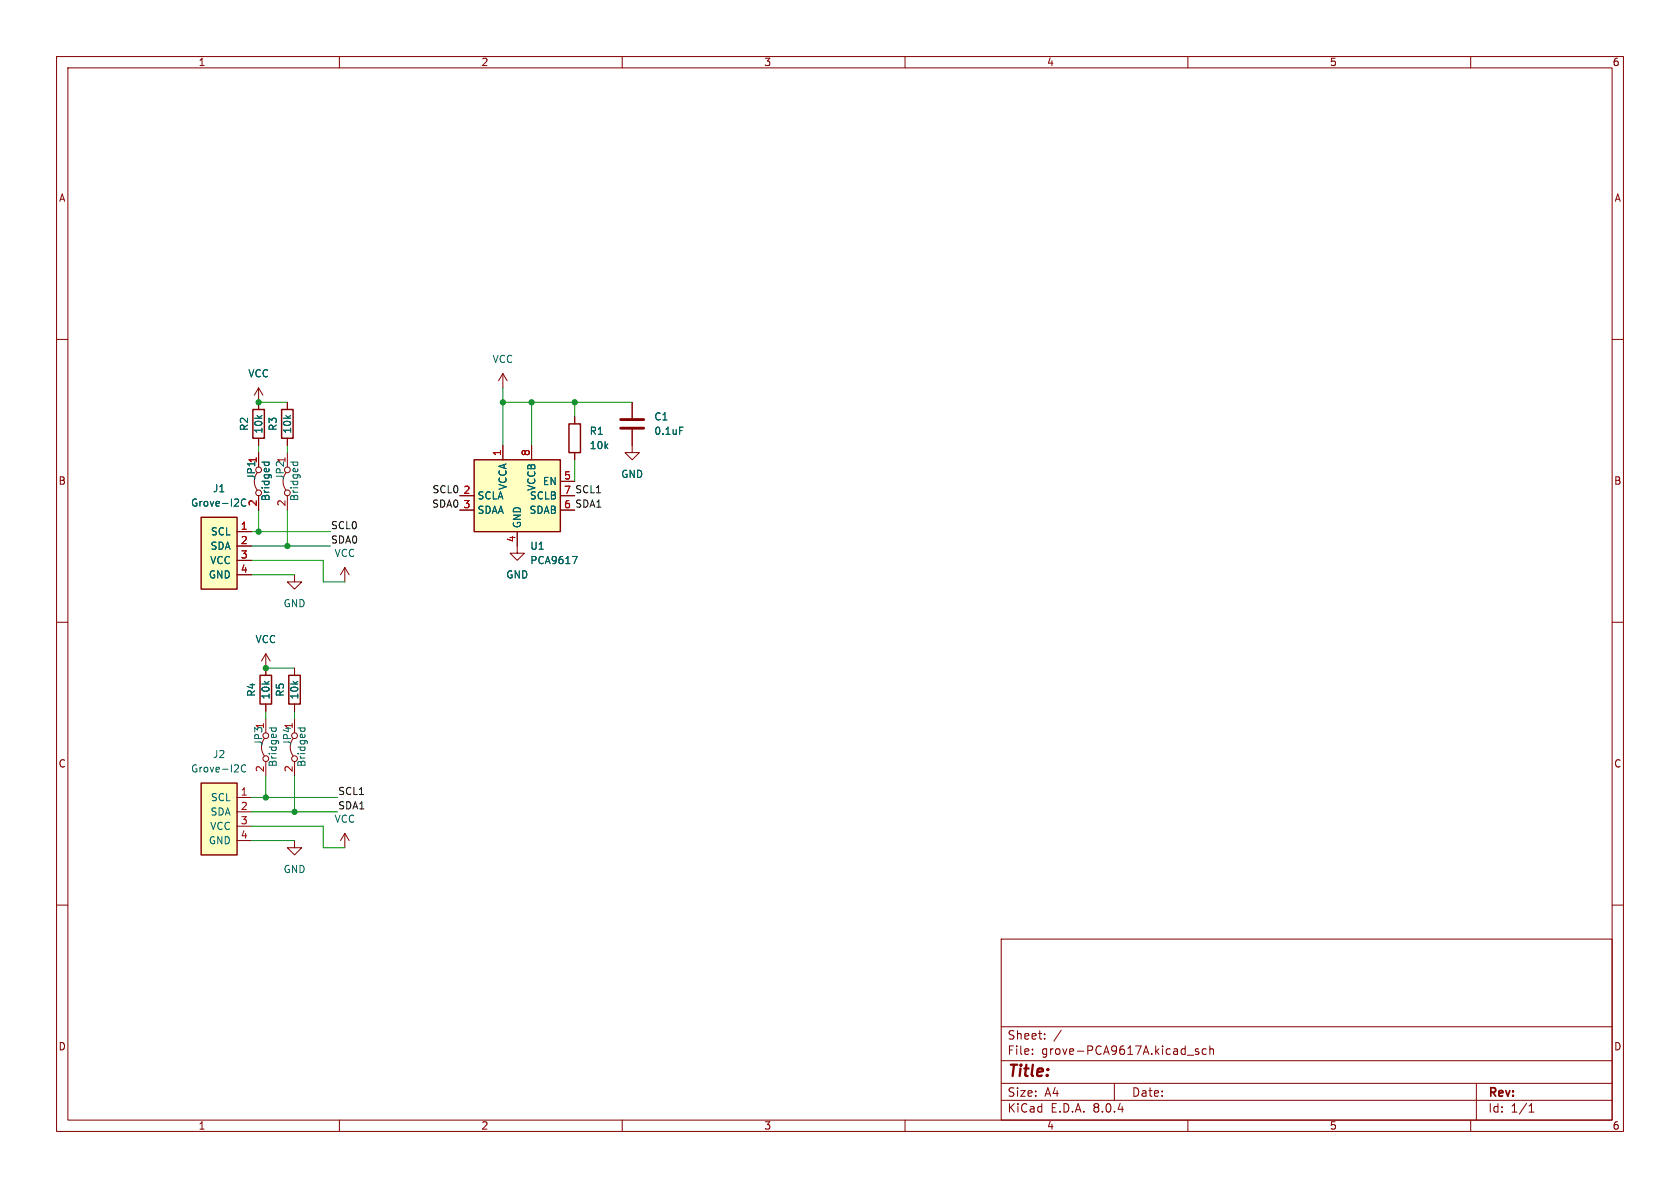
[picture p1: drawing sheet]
<svg xmlns="http://www.w3.org/2000/svg" width="297mm" height="210mm" viewBox="0 0 297 210" stroke-linecap="round" stroke-linejoin="round" font-family="sans-serif">
<g fill="none" stroke="#840000" stroke-width=".18">
<path d="M10 10h277v190h-277zM12 12h273v186h-273zM60 10v2M110 10v2M160 10v2M210 10v2M260 10v2M10 60h2M285 60h2M10 110h2M52.1 118.1v1.3M285 110h2"/>
<path d="M52.1 124.5v1.2M10 160h2M285 160h2M177 166h108v32h-108zM60 198v2M110 198v2M160 198v2M177 194.5h108M177 191.5h108M177 187.5h108M177 181.5h108M182.5 186.3v.1"/>
<path d="M182.5 185.5v.1M184.7 183.6v.1M184.7 182.8v.1M187.6 182.1l-1.3 2M197 191.5v3M209.9 186.5h1.1M210 198v2M211.9 185.5l-.4-.1-.2 .2 .1 .2 .5 .2v.3h-.6M213.2 185.5l-.4-.1-.3 .3v.4l.2 .2h.5M213.9 185.5l.2-.1 .4 .1v.9M213.9 184.9v1.5M260 198v2"/>
<path d="M261 191.5v6.5M270.3 196.6h.9M270.3 195.5l.4-.4v1.5"/>
</g>
<path d="M51.1 119.4h2v5.1h-2z" fill="none" stroke="#840000" stroke-width=".25"/>
<path d="M83.8 81.3h15.3v12.7h-15.3z" fill="#ffffc2"/>
<path d="M44.7 72.4h2v5.1h-2zM49.8 72.4h2v5.1h-2zM100.6 74.9h2v5.1h-2zM83.8 81.3h15.3v12.7h-15.3zM46 119.4h2v5.1h-2z" fill="none" stroke="#840000" stroke-width=".25"/>
<g fill="none" stroke="#840000" stroke-width=".18">
<path d="M45.7 68.6v3.8M45.7 77.5v1.2M45.7 68.6l-.7 1.3M45.7 68.6l.8 1.3M50.8 71.1v1.3M50.8 77.5v1.2M88.9 66v2.6M88.9 78.7v2.6M88.9 66l-.8 1.3M88.9 66l.8 1.3M94 78.7v2.6M101.6 73.7v1.2"/>
<path d="M111.8 75.9v4.1h1.2l-1.2 1.3-1.3-1.3h1.3M111.8 71.1v2.8M45.5 83.6a2.54 2.54 0 0 0 0 3M45.7 80v2.6M45.7 87.6v2.6M50.5 83.6a2.54 2.54 0 0 0 0 3M50.8 80v2.6M50.8 87.6v2.6M81.3 87.6h2.5M81.3 90.2h2.5M91.4 94v3.8h1.3l-1.3 1.3-1.2-1.3h1.2M99.1 87.6h2.5"/>
<path d="M99.1 90.2h2.5M99.1 85.1h2.5M101.6 80v1.3M47 115.6v3.8M47 115.6l-.8 1.2M47 115.6l.8 1.2M47 124.5v1.2M61 147.3l-.8 1.3M61 147.3v2.6M61 147.3l.7 1.3"/>
<circle cx="45.7" cy="83.1" r=".51"/>
<circle cx="45.7" cy="87.1" r=".51"/>
<circle cx="50.8" cy="83.1" r=".51"/>
<circle cx="50.8" cy="87.1" r=".51"/>
</g>
<path d="M120.2 75.5h.6M46.3 81.7h1.3M46.8 81.7v.5M47.5 81.7v.5M51.4 81.7h1.2M51.9 81.7v.5M52.6 81.7v.5M101.2 98.4h.8l-.5 1.2" fill="none" stroke="#006464" stroke-width=".18"/>
<path d="M109.7 75.7h4.1M109.7 74.2h4.1" fill="none" stroke="#840000" stroke-width=".51"/>
<path d="M35.6 91.4h6.3v12.7h-6.3z" fill="#ffffc2"/>
<path d="M35.6 91.4h6.3v12.7h-6.3z" fill="none" stroke="#840000" stroke-width=".25"/>
<path d="M41.9 94h2.5M41.9 96.5h2.5M41.9 99.1h2.5M41.9 101.6h2.5" fill="none" stroke="#840000" stroke-width=".18"/>
<path d="M43.5 88.3a.6 .6 0 0 0-.9 .5 .6 .6 0 0 0 .6 .7l.3-.1" fill="none" stroke="#006464" stroke-width=".18"/>
<path d="M35.6 138.4h6.3v12.7h-6.3z" fill="#ffffc2"/>
<path d="M35.6 138.4h6.3v12.7h-6.3z" fill="none" stroke="#840000" stroke-width=".25"/>
<g fill="none" stroke="#840000" stroke-width=".18">
<path d="M45.7 71.1v1.3M45.7 77.5v1.2M50.8 71.1v1.3M50.8 77.5v1.2M88.9 78.7v2.6M94 78.7v2.6M101.6 73.7v1.2M111.8 71.1v2.8M111.8 75.9v2.8M41.9 94h2.5M41.9 96.5h2.5M41.9 99.1h2.5"/>
<path d="M45.7 80v2.6M45.7 87.6v2.6M81.3 87.6h2.5M81.3 90.2h2.5M91.4 94v2.5M99.1 87.6h2.5M99.1 90.2h2.5M99.1 85.1h2.5M101.6 80v1.3M41.9 101.6h2.5M47 118.1v1.3M52.1 101.6v1.3h1.2l-1.2 1.2-1.3-1.2h1.3"/>
<path d="M52.1 118.1v1.3M61 100.3l-.8 1.3M61 100.3v2.6M61 100.3l.7 1.3M46.7 130.6a2.54 2.54 0 0 0 0 3M47 124.5v1.2M47 127v2.5M47 134.6v2.6M51.8 130.6a2.54 2.54 0 0 0 0 3M52.1 124.5v1.2M52.1 127v2.5M52.1 134.6v2.6"/>
<path d="M41.9 141h2.5M41.9 143.5h2.5M41.9 146.1h2.5M41.9 148.6h2.5M52.1 148.6v1.3h1.2l-1.2 1.2-1.3-1.2h1.3"/>
<circle cx="47" cy="134.1" r=".51"/>
<circle cx="47" cy="130" r=".51"/>
<circle cx="52.1" cy="130" r=".51"/>
<circle cx="52.1" cy="134.1" r=".51"/>
</g>
<g fill="none" stroke="#006464" stroke-width=".18">
<path d="M120.2 75.5h.6M43.5 88.3a.6 .6 0 0 0-.9 .5 .6 .6 0 0 0 .6 .7l.3-.1M46.3 81.7h1.3M46.8 81.7v.5M47.5 81.7v.5M101.2 98.4h.8l-.5 1.2M43.5 135.3a.6 .6 0 0 0-.9 .4 .6 .6 0 0 0 .6 .8l.3-.2M47.6 128.7h1.2M48.1 128.7v.5M48.8 128.7v.5M52.6 128.7h1.3M53.1 128.7v.5"/>
<path d="M53.9 128.7v.5"/>
</g>
<g fill="none" stroke="#009600" stroke-width=".18">
<path d="M45.7 71.1h5.1M45.7 78.7v1.3M50.8 78.7v1.3M88.9 71.1h22.9M88.9 68.6v10.1M94 71.1v7.6M101.6 71.1v2.6M44.4 99.1h12.7v3.8h3.9M44.4 96.5h14M44.4 94h14M45.7 90.2v3.8M50.8 90.2v6.3"/>
<path d="M101.6 81.3v3.8M44.4 101.6h7.7M47 118.1h5.1M47 125.7v1.3M47 137.2v3.8M52.1 125.7v1.3M52.1 137.2v6.3M44.4 143.5h15.3M44.4 141h15.3M44.4 146.1h12.7v3.8h3.9M44.4 148.6h7.7"/>
</g>
<g fill="#009600" stroke="#009600" stroke-width=".18">
<circle cx="47" cy="141" r=".46"/>
<circle cx="50.8" cy="96.5" r=".46"/>
<circle cx="52.1" cy="143.5" r=".46"/>
<circle cx="45.7" cy="94" r=".46"/>
<circle cx="47" cy="118.1" r=".46"/>
<circle cx="45.7" cy="71.1" r=".46"/>
<circle cx="101.6" cy="71.1" r=".46"/>
<circle cx="94" cy="71.1" r=".46"/>
<circle cx="88.9" cy="71.1" r=".46"/>
</g>
<text font-size="2.8" fill="#840000" x="178" y="190.9">Title:</text>
<g font-size="2.1" fill="#840000">
<text x="178" y="184">Sheet:</text>
<text x="178" y="186.7">File:</text>
<text x="184.1" y="186.7">grove-PCA9617A.kicad_sch</text>
<text x="178" y="196.9">KiCad</text>
<text x="178" y="194.1">Size:</text>
<text x="184.7" y="194.1">A4</text>
<text x="185.7" y="196.9">E.D.A.</text>
<text x="193.3" y="196.9">8.0.4</text>
<text x="200" y="194.1">Date:</text>
<text x="263" y="194.3">Rev:</text>
<text x="263" y="196.9">Id:</text>
<text x="267.1" y="196.9">1/1</text>
</g>
<g font-size="1.8" fill="#840000">
<text x="35" y="11.9">1</text>
<text x="85" y="11.9">2</text>
<text x="135" y="11.9">3</text>
<text x="185" y="11.9">4</text>
<text x="235" y="11.9">5</text>
<text x="285" y="11.9">6</text>
<text x="10.3" y="35.9">A</text>
<text x="285.3" y="35.9">A</text>
<text x="10.3" y="85.9">B</text>
<text x="285.3" y="85.9">B</text>
<text x="10.3" y="135.9">C</text>
<text x="285.3" y="135.9">C</text>
<text x="10.3" y="185.9">D</text>
<text x="285.3" y="185.9">D</text>
<text x="35" y="199.9">1</text>
<text x="85" y="199.9">2</text>
<text x="135" y="199.9">3</text>
<text x="185" y="199.9">4</text>
<text x="235" y="199.9">5</text>
<text x="285" y="199.9">6</text>
</g>
<g font-size="1.8" fill="#006464">
<text x="87" y="64.4">VCC</text>
<text x="43.8" y="66.9">VCC</text>
<text x="44" y="76.3" transform="rotate(-90 44 76.3)">R2</text>
<text x="46.6" y="76.8" transform="rotate(-90 46.6 76.8)">10k</text>
<text x="49.1" y="76.3" transform="rotate(-90 49.1 76.3)">R3</text>
<text x="51.7" y="76.8" transform="rotate(-90 51.7 76.8)">10k</text>
<text x="104.1" y="77.1">R1</text>
<text x="115.6" y="74.5">C1</text>
<text x="115.6" y="77.1">0.1uF</text>
<text x="104.1" y="79.6">10k</text>
<text x="33.7" y="89.8">Grove-I2C</text>
<text x="37.5" y="87.2">J1</text>
<text x="47.9" y="88.7" transform="rotate(-90 47.9 88.7)">Bridged</text>
<text x="50.4" y="84.9" transform="rotate(-90 50.4 84.9)">JP21</text>
<text x="52.9" y="88.7" transform="rotate(-90 52.9 88.7)">Bridged</text>
<text x="84.3" y="88.5">SCLA</text>
<text x="89.8" y="86.7" transform="rotate(-90 89.8 86.7)">VCCA</text>
<text x="93.6" y="88.5">SCLB</text>
<text x="94.8" y="86.9" transform="rotate(-90 94.8 86.9)">VCCB</text>
<text x="95.9" y="86">EN</text>
<text x="109.7" y="84.7">GND</text>
<text x="37.2" y="94.8">SCL</text>
<text x="84.3" y="91">SDAA</text>
<text x="92.3" y="93.5" transform="rotate(-90 92.3 93.5)">GND</text>
<text x="93.5" y="91">SDAB</text>
<text x="37.1" y="99.9">VCC</text>
<text x="37.1" y="97.4">SDA</text>
<text x="59" y="98.7">VCC</text>
<text x="93.6" y="97.4">U1</text>
<text x="93.6" y="99.9">PCA9617</text>
<text x="36.8" y="102.5">GND</text>
<text x="50" y="107.5">GND</text>
<text x="89.4" y="102.5">GND</text>
<text x="45.1" y="113.9">VCC</text>
<text x="45.3" y="123.3" transform="rotate(-90 45.3 123.3)">R4</text>
<text x="47.9" y="123.7" transform="rotate(-90 47.9 123.7)">10k</text>
<text x="50.4" y="123.3" transform="rotate(-90 50.4 123.3)">R5</text>
<text x="52.9" y="123.7" transform="rotate(-90 52.9 123.7)">10k</text>
<text x="46.6" y="131.9" transform="rotate(-90 46.6 131.9)">JP31</text>
<text x="51.7" y="131.9" transform="rotate(-90 51.7 131.9)">JP41</text>
<text x="33.7" y="136.8">Grove-I2C</text>
<text x="37.5" y="134.2">J2</text>
<text x="49.1" y="135.7" transform="rotate(-90 49.1 135.7)">Bridged</text>
<text x="54.2" y="135.7" transform="rotate(-90 54.2 135.7)">Bridged</text>
<text x="37.2" y="141.8">SCL</text>
<text x="36.8" y="149.5">GND</text>
<text x="37.1" y="146.9">VCC</text>
<text x="37.1" y="144.4">SDA</text>
<text x="59" y="145.6">VCC</text>
<text x="50" y="154.5">GND</text>
</g>
<g font-size="1.8" fill="#a90000">
<text x="88.6" y="80.7" transform="rotate(-90 88.6 80.7)">1</text>
<text x="93.7" y="80.7" transform="rotate(-90 93.7 80.7)">8</text>
<text x="45.3" y="84.9" transform="rotate(-90 45.3 84.9)">JP11</text>
<text x="45.5" y="89.6" transform="rotate(-90 45.5 89.6)">2</text>
<text x="50.5" y="89.6" transform="rotate(-90 50.5 89.6)">2</text>
<text x="81.8" y="87.4">2</text>
<text x="81.8" y="89.9">3</text>
<text x="99.6" y="84.8">5</text>
<text x="99.6" y="89.9">6</text>
<text x="99.6" y="87.4">7</text>
<text x="42.5" y="93.7">1</text>
<text x="91.2" y="96" transform="rotate(-90 91.2 96)">4</text>
<text x="42.5" y="96.3">2</text>
<text x="42.5" y="98.8">3</text>
<text x="42.5" y="101.3">4</text>
<text x="46.7" y="136.6" transform="rotate(-90 46.7 136.6)">2</text>
<text x="51.8" y="136.6" transform="rotate(-90 51.8 136.6)">2</text>
<text x="42.5" y="140.7">1</text>
<text x="42.5" y="143.3">2</text>
<text x="42.5" y="145.8">3</text>
<text x="42.5" y="148.3">4</text>
</g>
<g font-size="1.8" fill="#0f0f0f">
<text x="76.3" y="89.8">SDA0</text>
<text x="76.4" y="87.3">SCL0</text>
<text x="99.6" y="89.9">6 SDA1</text>
<text x="99.6" y="87.4">7 SCL1</text>
<text x="58.4" y="93.6">SCL0</text>
<text x="58.4" y="96.2">SDA0</text>
<text x="59.7" y="140.6">SCL1</text>
<text x="59.7" y="143.2">SDA1</text>
</g>
</svg>
